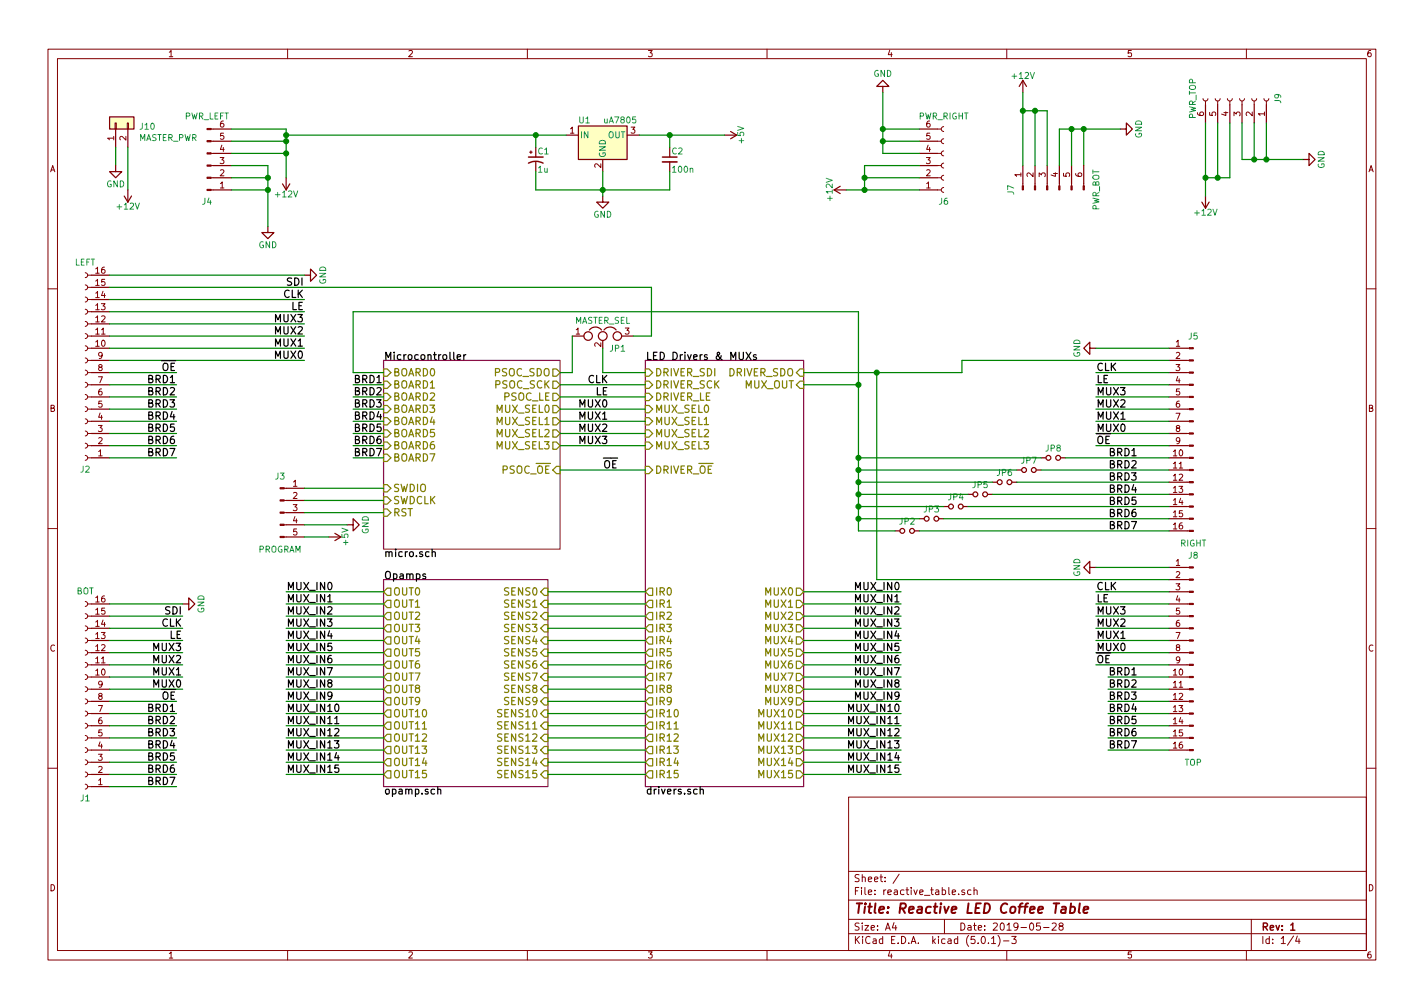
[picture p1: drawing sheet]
EESchema Schematic File Version 4
LIBS:reactive_table-cache
EELAYER 26 0
EELAYER END
$Descr A4 11693 8268
encoding utf-8
Sheet 1 4
Title "Reactive LED Coffee Table"
Date "2019-05-28"
Rev "1"
Comp ""
Comment1 ""
Comment2 ""
Comment3 ""
Comment4 ""
$EndDescr
$Sheet
S 3150 2950 1450 1550
U 5B67F88E
F0 "Microcontroller" 60
F1 "micro.sch" 60
F2 "PSOC_SDO" O R 4600 3050 60 
F3 "PSOC_SCK" O R 4600 3150 60 
F4 "PSOC_LE" O R 4600 3250 60 
F5 "MUX_SEL0" O R 4600 3350 60 
F6 "MUX_SEL1" O R 4600 3450 60 
F7 "MUX_SEL2" O R 4600 3550 60 
F8 "MUX_SEL3" O R 4600 3650 60 
F9 "RST" I L 3150 4200 60 
F10 "SWDCLK" I L 3150 4100 60 
F11 "SWDIO" I L 3150 4000 60 
F12 "BOARD0" I L 3150 3050 60 
F13 "BOARD1" I L 3150 3150 60 
F14 "BOARD2" I L 3150 3250 60 
F15 "BOARD3" I L 3150 3350 60 
F16 "BOARD4" I L 3150 3450 60 
F17 "BOARD5" I L 3150 3550 60 
F18 "BOARD6" I L 3150 3650 60 
F19 "BOARD7" I L 3150 3750 60 
F20 "PSOC_~OE" I R 4600 3850 60 
$EndSheet
$Sheet
S 5300 2950 1300 3500
U 5B68CF66
F0 "LED Drivers & MUXs" 60
F1 "drivers.sch" 60
F2 "DRIVER_SDI" I L 5300 3050 60 
F3 "DRIVER_SCK" I L 5300 3150 60 
F4 "DRIVER_LE" I L 5300 3250 60 
F5 "DRIVER_SDO" I R 6600 3050 60 
F6 "MUX_SEL0" I L 5300 3350 60 
F7 "MUX_SEL1" I L 5300 3450 60 
F8 "MUX_SEL2" I L 5300 3550 60 
F9 "MUX_SEL3" I L 5300 3650 60 
F10 "MUX_OUT" I R 6600 3150 60 
F11 "IR0" O L 5300 4850 60 
F12 "IR1" O L 5300 4950 60 
F13 "IR2" O L 5300 5050 60 
F14 "IR3" O L 5300 5150 60 
F15 "IR4" O L 5300 5250 60 
F16 "IR5" O L 5300 5350 60 
F17 "IR6" O L 5300 5450 60 
F18 "IR7" O L 5300 5550 60 
F19 "IR8" O L 5300 5650 60 
F20 "IR9" O L 5300 5750 60 
F21 "IR10" O L 5300 5850 60 
F22 "IR11" O L 5300 5950 60 
F23 "IR12" O L 5300 6050 60 
F24 "IR13" O L 5300 6150 60 
F25 "IR14" O L 5300 6250 60 
F26 "IR15" O L 5300 6350 60 
F27 "MUX0" O R 6600 4850 60 
F28 "MUX1" O R 6600 4950 60 
F29 "MUX2" O R 6600 5050 60 
F30 "MUX3" O R 6600 5150 60 
F31 "MUX4" O R 6600 5250 60 
F32 "MUX5" O R 6600 5350 60 
F33 "MUX6" O R 6600 5450 60 
F34 "MUX7" O R 6600 5550 60 
F35 "MUX8" O R 6600 5650 60 
F36 "MUX9" O R 6600 5750 60 
F37 "MUX10" O R 6600 5850 60 
F38 "MUX11" O R 6600 5950 60 
F39 "MUX12" O R 6600 6050 60 
F40 "MUX13" O R 6600 6150 60 
F41 "MUX14" O R 6600 6250 60 
F42 "MUX15" O R 6600 6350 60 
F43 "DRIVER_~OE" I L 5300 3850 60 
$EndSheet
$Comp
L Device:Jumper_NC_Dual JP1
U 1 1
P 4950 2750
F 0 "JP1" H 5000 2650 50  0000 L CNN
F 1 "MASTER_SEL" H 4950 2850 50  0000 C BNN
F 2 "Pin_Headers:Pin_Header_Straight_1x03_Pitch2.54mm" H 4950 2750 50  0001 C CNN
F 3 "" H 4950 2750 50  0001 C CNN
	1    4950 2750
	1    0    0    -1  
$EndComp
$Comp
L conn:Conn_01x05_Male J3
U 1 1
P 2300 4200
F 0 "J3" H 2300 4500 50  0000 C CNN
F 1 "PROGRAM" H 2300 3900 50  0000 C CNN
F 2 "Pin_Headers:Pin_Header_Straight_1x05_Pitch2.54mm" H 2300 4200 50  0001 C CNN
F 3 "" H 2300 4200 50  0001 C CNN
	1    2300 4200
	1    0    0    -1  
$EndComp
$Comp
L power:GND #PWR01
U 1 1
P 2850 4300
F 0 "#PWR01" H 2850 4050 50  0001 C CNN
F 1 "GND" H 2850 4150 50  0000 C CNN
F 2 "" H 2850 4300 50  0001 C CNN
F 3 "" H 2850 4300 50  0001 C CNN
	1    2850 4300
	0    -1   -1   0   
$EndComp
Text Label 2500 2950 2    60   ~ 0
MUX0
Text Label 2500 2850 2    60   ~ 0
MUX1
Text Label 2500 2750 2    60   ~ 0
MUX2
Text Label 2500 2650 2    60   ~ 0
MUX3
Text Label 2500 2550 2    60   ~ 0
LE
Text Label 2500 2450 2    60   ~ 0
CLK
Text Label 2500 2350 2    60   ~ 0
SDI
$Comp
L conn:Conn_01x16_Female J2
U 1 1
P 700 3050
F 0 "J2" H 700 3850 50  0000 C CNN
F 1 "LEFT" H 700 2150 50  0000 C CNN
F 2 "Pin_Headers:Pin_Header_Angled_1x16_Pitch2.54mm" H 700 3050 50  0001 C CNN
F 3 "" H 700 3050 50  0001 C CNN
	1    700  3050
	-1   0    0    1   
$EndComp
$Comp
L power:GND #PWR02
U 1 1
P 2500 2250
F 0 "#PWR02" H 2500 2000 50  0001 C CNN
F 1 "GND" H 2500 2100 50  0000 C CNN
F 2 "" H 2500 2250 50  0001 C CNN
F 3 "" H 2500 2250 50  0001 C CNN
	1    2500 2250
	0    -1   -1   0   
$EndComp
$Comp
L power:GND #PWR03
U 1 1
P 2200 1850
F 0 "#PWR03" H 2200 1600 50  0001 C CNN
F 1 "GND" H 2200 1700 50  0000 C CNN
F 2 "" H 2200 1850 50  0001 C CNN
F 3 "" H 2200 1850 50  0001 C CNN
	1    2200 1850
	1    0    0    -1  
$EndComp
$Comp
L conn:Conn_01x16_Male J5
U 1 1
P 9800 3550
F 0 "J5" H 9800 4350 50  0000 C CNN
F 1 "RIGHT" H 9800 2650 50  0000 C CNN
F 2 "Pin_Headers:Pin_Header_Angled_1x16_Pitch2.54mm" H 9800 3550 50  0001 C CNN
F 3 "" H 9800 3550 50  0001 C CNN
	1    9800 3550
	-1   0    0    -1  
$EndComp
$Comp
L power:GND #PWR04
U 1 1
P 9000 2850
F 0 "#PWR04" H 9000 2600 50  0001 C CNN
F 1 "GND" H 9000 2700 50  0000 C CNN
F 2 "" H 9000 2850 50  0001 C CNN
F 3 "" H 9000 2850 50  0001 C CNN
	1    9000 2850
	0    1    1    0   
$EndComp
Text Label 9000 3550 0    60   ~ 0
MUX0
Text Label 9000 3450 0    60   ~ 0
MUX1
Text Label 9000 3350 0    60   ~ 0
MUX2
Text Label 9000 3250 0    60   ~ 0
MUX3
Text Label 9000 3150 0    60   ~ 0
LE
Text Label 9000 3050 0    60   ~ 0
CLK
$Comp
L Device:Jumper_NO_Small JP8
U 1 1
P 8650 3750
F 0 "JP8" H 8650 3830 50  0000 C CNN
F 1 "Jumper_NO_Small" H 8660 3690 50  0001 C CNN
F 2 "Pin_Headers:Pin_Header_Straight_2x01_Pitch2.54mm" H 8650 3750 50  0001 C CNN
F 3 "" H 8650 3750 50  0001 C CNN
	1    8650 3750
	1    0    0    -1  
$EndComp
$Comp
L Device:Jumper_NO_Small JP7
U 1 1
P 8450 3850
F 0 "JP7" H 8450 3930 50  0000 C CNN
F 1 "Jumper_NO_Small" H 8460 3790 50  0001 C CNN
F 2 "Pin_Headers:Pin_Header_Straight_2x01_Pitch2.54mm" H 8450 3850 50  0001 C CNN
F 3 "" H 8450 3850 50  0001 C CNN
	1    8450 3850
	1    0    0    -1  
$EndComp
$Comp
L Device:Jumper_NO_Small JP6
U 1 1
P 8250 3950
F 0 "JP6" H 8250 4030 50  0000 C CNN
F 1 "Jumper_NO_Small" H 8260 3890 50  0001 C CNN
F 2 "Pin_Headers:Pin_Header_Straight_2x01_Pitch2.54mm" H 8250 3950 50  0001 C CNN
F 3 "" H 8250 3950 50  0001 C CNN
	1    8250 3950
	1    0    0    -1  
$EndComp
$Comp
L Device:Jumper_NO_Small JP5
U 1 1
P 8050 4050
F 0 "JP5" H 8050 4130 50  0000 C CNN
F 1 "Jumper_NO_Small" H 8060 3990 50  0001 C CNN
F 2 "Pin_Headers:Pin_Header_Straight_2x01_Pitch2.54mm" H 8050 4050 50  0001 C CNN
F 3 "" H 8050 4050 50  0001 C CNN
	1    8050 4050
	1    0    0    -1  
$EndComp
$Comp
L Device:Jumper_NO_Small JP4
U 1 1
P 7850 4150
F 0 "JP4" H 7850 4230 50  0000 C CNN
F 1 "Jumper_NO_Small" H 7860 4090 50  0001 C CNN
F 2 "Pin_Headers:Pin_Header_Straight_2x01_Pitch2.54mm" H 7850 4150 50  0001 C CNN
F 3 "" H 7850 4150 50  0001 C CNN
	1    7850 4150
	1    0    0    -1  
$EndComp
$Comp
L Device:Jumper_NO_Small JP3
U 1 1
P 7650 4250
F 0 "JP3" H 7650 4330 50  0000 C CNN
F 1 "Jumper_NO_Small" H 7660 4190 50  0001 C CNN
F 2 "Pin_Headers:Pin_Header_Straight_2x01_Pitch2.54mm" H 7650 4250 50  0001 C CNN
F 3 "" H 7650 4250 50  0001 C CNN
	1    7650 4250
	1    0    0    -1  
$EndComp
$Comp
L Device:Jumper_NO_Small JP2
U 1 1
P 7450 4350
F 0 "JP2" H 7450 4430 50  0000 C CNN
F 1 "Jumper_NO_Small" H 7460 4290 50  0001 C CNN
F 2 "Pin_Headers:Pin_Header_Straight_2x01_Pitch2.54mm" H 7450 4350 50  0001 C CNN
F 3 "" H 7450 4350 50  0001 C CNN
	1    7450 4350
	1    0    0    -1  
$EndComp
$Comp
L regul:uA7805 U1
U 1 1
P 4950 1100
F 0 "U1" H 4800 1225 50  0000 C CNN
F 1 "uA7805" H 4950 1225 50  0000 L CNN
F 2 "TO_SOT_Packages_THT:TO-220-3_Vertical" H 4975 950 50  0001 L CIN
F 3 "" H 4950 1050 50  0001 C CNN
	1    4950 1100
	1    0    0    -1  
$EndComp
$Comp
L power:GND #PWR05
U 1 1
P 4950 1600
F 0 "#PWR05" H 4950 1350 50  0001 C CNN
F 1 "GND" H 4950 1450 50  0000 C CNN
F 2 "" H 4950 1600 50  0001 C CNN
F 3 "" H 4950 1600 50  0001 C CNN
	1    4950 1600
	1    0    0    -1  
$EndComp
$Comp
L power:+5V #PWR06
U 1 1
P 5950 1100
F 0 "#PWR06" H 5950 950 50  0001 C CNN
F 1 "+5V" H 5950 1240 50  0000 C CNN
F 2 "" H 5950 1100 50  0001 C CNN
F 3 "" H 5950 1100 50  0001 C CNN
	1    5950 1100
	0    1    1    0   
$EndComp
$Comp
L Device:CP1_Small C1
U 1 1
P 4400 1300
F 0 "C1" H 4410 1370 50  0000 L CNN
F 1 "1u" H 4410 1220 50  0000 L CNN
F 2 "Capacitors_ThroughHole:CP_Radial_D5.0mm_P2.00mm" H 4400 1300 50  0001 C CNN
F 3 "" H 4400 1300 50  0001 C CNN
	1    4400 1300
	1    0    0    -1  
$EndComp
$Comp
L Device:C_Small C2
U 1 1
P 5500 1300
F 0 "C2" H 5510 1370 50  0000 L CNN
F 1 "100n" H 5510 1220 50  0000 L CNN
F 2 "Capacitors_SMD:C_0805_HandSoldering" H 5500 1300 50  0001 C CNN
F 3 "" H 5500 1300 50  0001 C CNN
	1    5500 1300
	1    0    0    -1  
$EndComp
$Comp
L power:+5V #PWR07
U 1 1
P 2700 4400
F 0 "#PWR07" H 2700 4250 50  0001 C CNN
F 1 "+5V" H 2700 4540 50  0000 C CNN
F 2 "" H 2700 4400 50  0001 C CNN
F 3 "" H 2700 4400 50  0001 C CNN
	1    2700 4400
	0    1    1    0   
$EndComp
Text Label 5000 3650 2    60   ~ 0
MUX3
Text Label 5000 3550 2    60   ~ 0
MUX2
Text Label 5000 3450 2    60   ~ 0
MUX1
Text Label 5000 3350 2    60   ~ 0
MUX0
Text Label 5000 3250 2    60   ~ 0
LE
Text Label 5000 3150 2    60   ~ 0
CLK
$Comp
L power:+12V #PWR010
U 1 1
P 2350 1450
F 0 "#PWR010" H 2350 1300 50  0001 C CNN
F 1 "+12V" H 2350 1590 50  0000 C CNN
F 2 "" H 2350 1450 50  0001 C CNN
F 3 "" H 2350 1450 50  0001 C CNN
	1    2350 1450
	-1   0    0    1   
$EndComp
$Sheet
S 3150 4750 1350 1700
U 5B74052E
F0 "Opamps" 60
F1 "opamp.sch" 60
F2 "SENS0" I R 4500 4850 60 
F3 "SENS1" I R 4500 4950 60 
F4 "SENS2" I R 4500 5050 60 
F5 "SENS3" I R 4500 5150 60 
F6 "SENS4" I R 4500 5250 60 
F7 "SENS5" I R 4500 5350 60 
F8 "SENS6" I R 4500 5450 60 
F9 "SENS7" I R 4500 5550 60 
F10 "SENS8" I R 4500 5650 60 
F11 "SENS9" I R 4500 5750 60 
F12 "SENS10" I R 4500 5850 60 
F13 "SENS11" I R 4500 5950 60 
F14 "SENS12" I R 4500 6050 60 
F15 "SENS13" I R 4500 6150 60 
F16 "SENS14" I R 4500 6250 60 
F17 "SENS15" I R 4500 6350 60 
F18 "OUT0" O L 3150 4850 60 
F19 "OUT1" O L 3150 4950 60 
F20 "OUT2" O L 3150 5050 60 
F21 "OUT3" O L 3150 5150 60 
F22 "OUT4" O L 3150 5250 60 
F23 "OUT5" O L 3150 5350 60 
F24 "OUT6" O L 3150 5450 60 
F25 "OUT7" O L 3150 5550 60 
F26 "OUT8" O L 3150 5650 60 
F27 "OUT9" O L 3150 5750 60 
F28 "OUT10" O L 3150 5850 60 
F29 "OUT11" O L 3150 5950 60 
F30 "OUT12" O L 3150 6050 60 
F31 "OUT13" O L 3150 6150 60 
F32 "OUT14" O L 3150 6250 60 
F33 "OUT15" O L 3150 6350 60 
$EndSheet
$Comp
L conn:Conn_01x16_Male J8
U 1 1
P 9800 5350
F 0 "J8" H 9800 6150 50  0000 C CNN
F 1 "TOP" H 9800 4450 50  0000 C CNN
F 2 "Pin_Headers:Pin_Header_Angled_1x16_Pitch2.54mm" H 9800 5350 50  0001 C CNN
F 3 "" H 9800 5350 50  0001 C CNN
	1    9800 5350
	-1   0    0    -1  
$EndComp
Text Label 9000 5350 0    60   ~ 0
MUX0
Text Label 9000 5250 0    60   ~ 0
MUX1
Text Label 9000 5150 0    60   ~ 0
MUX2
Text Label 9000 5050 0    60   ~ 0
MUX3
Text Label 9000 4950 0    60   ~ 0
LE
Text Label 9000 4850 0    60   ~ 0
CLK
$Comp
L power:GND #PWR011
U 1 1
P 9000 4650
F 0 "#PWR011" H 9000 4400 50  0001 C CNN
F 1 "GND" H 9000 4500 50  0000 C CNN
F 2 "" H 9000 4650 50  0001 C CNN
F 3 "" H 9000 4650 50  0001 C CNN
	1    9000 4650
	0    1    1    0   
$EndComp
Text Label 1500 5650 2    60   ~ 0
MUX0
Text Label 1500 5550 2    60   ~ 0
MUX1
Text Label 1500 5450 2    60   ~ 0
MUX2
Text Label 1500 5350 2    60   ~ 0
MUX3
Text Label 1500 5250 2    60   ~ 0
LE
Text Label 1500 5150 2    60   ~ 0
CLK
Text Label 1500 5050 2    60   ~ 0
SDI
$Comp
L conn:Conn_01x16_Female J1
U 1 1
P 700 5750
F 0 "J1" H 700 6550 50  0000 C CNN
F 1 "BOT" H 700 4850 50  0000 C CNN
F 2 "Pin_Headers:Pin_Header_Angled_1x16_Pitch2.54mm" H 700 5750 50  0001 C CNN
F 3 "" H 700 5750 50  0001 C CNN
	1    700  5750
	-1   0    0    1   
$EndComp
$Comp
L power:GND #PWR012
U 1 1
P 1500 4950
F 0 "#PWR012" H 1500 4700 50  0001 C CNN
F 1 "GND" H 1500 4800 50  0000 C CNN
F 2 "" H 1500 4950 50  0001 C CNN
F 3 "" H 1500 4950 50  0001 C CNN
	1    1500 4950
	0    -1   -1   0   
$EndComp
Wire Wire Line
	2500 4000 3150 4000
Wire Wire Line
	2500 4100 3150 4100
Wire Wire Line
	4600 3150 5300 3150
Wire Wire Line
	4600 3250 5300 3250
Wire Wire Line
	4700 3050 4700 2750
Wire Wire Line
	4700 3050 4600 3050
Wire Wire Line
	2900 3050 3150 3050
Wire Wire Line
	2500 4200 3150 4200
Wire Wire Line
	2850 4300 2500 4300
Wire Wire Line
	900  2950 2500 2950
Wire Wire Line
	900  2850 2500 2850
Wire Wire Line
	900  2750 2500 2750
Wire Wire Line
	900  2650 2500 2650
Wire Wire Line
	900  2550 2500 2550
Wire Wire Line
	900  2450 2500 2450
Wire Wire Line
	5200 2750 5350 2750
Wire Wire Line
	4600 3350 5300 3350
Wire Wire Line
	5300 3450 4600 3450
Wire Wire Line
	4600 3550 5300 3550
Wire Wire Line
	5300 3650 4600 3650
Wire Wire Line
	5350 2750 5350 2350
Wire Wire Line
	900  2250 2500 2250
Wire Wire Line
	9000 2850 9600 2850
Wire Wire Line
	7900 3050 7900 2950
Wire Wire Line
	7900 2950 9600 2950
Wire Wire Line
	9600 3550 9000 3550
Wire Wire Line
	9600 3450 9000 3450
Wire Wire Line
	9600 3350 9000 3350
Wire Wire Line
	9600 3250 9000 3250
Wire Wire Line
	9600 3150 9000 3150
Wire Wire Line
	9600 3050 9000 3050
Wire Wire Line
	2900 2550 2900 3050
Wire Wire Line
	7050 2550 2900 2550
Wire Wire Line
	2200 1350 2200 1450
Wire Wire Line
	2200 1550 1900 1550
Wire Wire Line
	9600 3750 8750 3750
Wire Wire Line
	8550 3850 9600 3850
Wire Wire Line
	9600 3950 8350 3950
Wire Wire Line
	8150 4050 9600 4050
Wire Wire Line
	9600 4150 7950 4150
Wire Wire Line
	7750 4250 9600 4250
Wire Wire Line
	9600 4350 7550 4350
Wire Wire Line
	7050 4350 7350 4350
Connection ~ 7050 3150
Wire Wire Line
	8550 3750 7050 3750
Connection ~ 7050 3750
Wire Wire Line
	8350 3850 7050 3850
Connection ~ 7050 3850
Wire Wire Line
	8150 3950 7050 3950
Connection ~ 7050 3950
Wire Wire Line
	7950 4050 7050 4050
Connection ~ 7050 4050
Wire Wire Line
	7050 4150 7750 4150
Connection ~ 7050 4150
Wire Wire Line
	7550 4250 7050 4250
Connection ~ 7050 4250
Wire Wire Line
	2350 1100 4400 1100
Wire Wire Line
	4950 1400 4950 1550
Wire Wire Line
	5250 1100 5500 1100
Wire Wire Line
	4400 1200 4400 1100
Connection ~ 4400 1100
Wire Wire Line
	4400 1400 4400 1550
Wire Wire Line
	4400 1550 4950 1550
Connection ~ 4950 1550
Wire Wire Line
	2500 4400 2700 4400
Wire Wire Line
	5500 1550 5500 1400
Wire Wire Line
	5500 1200 5500 1100
Connection ~ 5500 1100
Wire Wire Line
	4950 2850 4950 3050
Wire Wire Line
	4950 3050 5300 3050
Wire Wire Line
	9000 3650 9600 3650
Wire Wire Line
	9600 5350 9000 5350
Wire Wire Line
	9600 5250 9000 5250
Wire Wire Line
	9600 5150 9000 5150
Wire Wire Line
	9600 5050 9000 5050
Wire Wire Line
	9600 4950 9000 4950
Wire Wire Line
	9000 5450 9600 5450
Wire Wire Line
	9600 4850 9000 4850
Wire Wire Line
	9600 4750 7200 4750
Wire Wire Line
	7200 4750 7200 3050
Connection ~ 7200 3050
Wire Wire Line
	9000 4650 9600 4650
Wire Wire Line
	900  5650 1500 5650
Wire Wire Line
	900  5550 1500 5550
Wire Wire Line
	900  5450 1500 5450
Wire Wire Line
	900  5350 1500 5350
Wire Wire Line
	900  5250 1500 5250
Wire Wire Line
	900  5150 1500 5150
Wire Wire Line
	900  4950 1500 4950
Wire Wire Line
	900  5050 1500 5050
Text Label 9100 5550 0    60   ~ 0
BRD1
Text Label 9100 5650 0    60   ~ 0
BRD2
Text Label 9100 5750 0    60   ~ 0
BRD3
Text Label 9100 5850 0    60   ~ 0
BRD4
Text Label 9100 5950 0    60   ~ 0
BRD5
Text Label 9100 6050 0    60   ~ 0
BRD6
Text Label 9100 6150 0    60   ~ 0
BRD7
Text Label 9100 3750 0    60   ~ 0
BRD1
Text Label 9100 3850 0    60   ~ 0
BRD2
Text Label 9100 3950 0    60   ~ 0
BRD3
Text Label 9100 4050 0    60   ~ 0
BRD4
Text Label 9100 4150 0    60   ~ 0
BRD5
Text Label 9100 4250 0    60   ~ 0
BRD6
Text Label 9100 4350 0    60   ~ 0
BRD7
Text Label 1450 3150 2    60   ~ 0
BRD1
Text Label 1450 3250 2    60   ~ 0
BRD2
Text Label 1450 3350 2    60   ~ 0
BRD3
Text Label 1450 3450 2    60   ~ 0
BRD4
Text Label 1450 3550 2    60   ~ 0
BRD5
Text Label 1450 3650 2    60   ~ 0
BRD6
Text Label 1450 3750 2    60   ~ 0
BRD7
Text Label 1450 5850 2    60   ~ 0
BRD1
Text Label 1450 5950 2    60   ~ 0
BRD2
Text Label 1450 6050 2    60   ~ 0
BRD3
Text Label 1450 6150 2    60   ~ 0
BRD4
Text Label 1450 6250 2    60   ~ 0
BRD5
Text Label 1450 6350 2    60   ~ 0
BRD6
Text Label 1450 6450 2    60   ~ 0
BRD7
$Comp
L conn:Conn_01x06_Male J4
U 1 1
P 1700 1350
F 0 "J4" H 1700 1650 50  0000 C CNN
F 1 "PWR_LEFT" H 1700 950 50  0000 C CNN
F 2 "Pin_Headers:Pin_Header_Angled_1x06_Pitch2.54mm" H 1700 1350 50  0001 C CNN
F 3 "" H 1700 1350 50  0001 C CNN
	1    1700 1350
	1    0    0    1   
$EndComp
Wire Wire Line
	1900 1250 2350 1250
Wire Wire Line
	1900 1150 2350 1150
Connection ~ 2350 1150
Wire Wire Line
	1900 1050 2350 1050
Connection ~ 2350 1100
$Comp
L conn:Conn_01x06_Female J9
U 1 1
P 10200 800
F 0 "J9" H 10200 1100 50  0000 C CNN
F 1 "PWR_TOP" H 10200 400 50  0000 C CNN
F 2 "Pin_Headers:Pin_Header_Angled_1x06_Pitch2.54mm" H 10200 800 50  0001 C CNN
F 3 "" H 10200 800 50  0001 C CNN
	1    10200 800 
	0    1    -1   0   
$EndComp
$Comp
L power:GND #PWR015
U 1 1
P 9200 1050
F 0 "#PWR015" H 9200 800 50  0001 C CNN
F 1 "GND" H 9200 900 50  0000 C CNN
F 2 "" H 9200 1050 50  0001 C CNN
F 3 "" H 9200 1050 50  0001 C CNN
	1    9200 1050
	0    -1   -1   0   
$EndComp
$Comp
L power:+12V #PWR016
U 1 1
P 8400 750
F 0 "#PWR016" H 8400 600 50  0001 C CNN
F 1 "+12V" H 8400 890 50  0000 C CNN
F 2 "" H 8400 750 50  0001 C CNN
F 3 "" H 8400 750 50  0001 C CNN
	1    8400 750 
	1    0    0    -1  
$EndComp
Wire Wire Line
	8700 1050 8800 1050
Wire Wire Line
	8900 1050 8900 1350
$Comp
L conn:Conn_01x06_Male J7
U 1 1
P 8600 1550
F 0 "J7" H 8600 1850 50  0000 C CNN
F 1 "PWR_BOT" H 8600 1150 50  0000 C CNN
F 2 "Pin_Headers:Pin_Header_Angled_1x06_Pitch2.54mm" H 8600 1550 50  0001 C CNN
F 3 "" H 8600 1550 50  0001 C CNN
	1    8600 1550
	0    -1   -1   0   
$EndComp
Wire Wire Line
	8600 900  8600 1350
Wire Wire Line
	8500 1350 8500 900 
Connection ~ 8500 900 
Wire Wire Line
	8400 750  8400 900 
$Comp
L power:GND #PWR017
U 1 1
P 10700 1300
F 0 "#PWR017" H 10700 1050 50  0001 C CNN
F 1 "GND" H 10700 1150 50  0000 C CNN
F 2 "" H 10700 1300 50  0001 C CNN
F 3 "" H 10700 1300 50  0001 C CNN
	1    10700 1300
	0    -1   1    0   
$EndComp
$Comp
L power:+12V #PWR018
U 1 1
P 9900 1600
F 0 "#PWR018" H 9900 1450 50  0001 C CNN
F 1 "+12V" H 9900 1740 50  0000 C CNN
F 2 "" H 9900 1600 50  0001 C CNN
F 3 "" H 9900 1600 50  0001 C CNN
	1    9900 1600
	1    0    0    1   
$EndComp
Wire Wire Line
	10200 1300 10300 1300
Wire Wire Line
	10400 1300 10400 1000
Wire Wire Line
	10100 1000 10100 1450
Wire Wire Line
	10000 1000 10000 1450
Connection ~ 10000 1450
Wire Wire Line
	9900 1000 9900 1450
$Comp
L conn:Conn_01x06_Female J6
U 1 1
P 7750 1350
F 0 "J6" H 7750 1650 50  0000 C CNN
F 1 "PWR_RIGHT" H 7750 950 50  0000 C CNN
F 2 "Pin_Headers:Pin_Header_Angled_1x06_Pitch2.54mm" H 7750 1350 50  0001 C CNN
F 3 "" H 7750 1350 50  0001 C CNN
	1    7750 1350
	1    0    0    1   
$EndComp
$Comp
L power:GND #PWR019
U 1 1
P 7250 750
F 0 "#PWR019" H 7250 500 50  0001 C CNN
F 1 "GND" H 7250 600 50  0000 C CNN
F 2 "" H 7250 750 50  0001 C CNN
F 3 "" H 7250 750 50  0001 C CNN
	1    7250 750 
	-1   0    0    1   
$EndComp
$Comp
L power:+12V #PWR020
U 1 1
P 6950 1550
F 0 "#PWR020" H 6950 1400 50  0001 C CNN
F 1 "+12V" H 6950 1690 50  0000 C CNN
F 2 "" H 6950 1550 50  0001 C CNN
F 3 "" H 6950 1550 50  0001 C CNN
	1    6950 1550
	0    -1   -1   0   
$EndComp
Wire Wire Line
	7250 750  7250 1050
Wire Wire Line
	7250 1050 7550 1050
Wire Wire Line
	7550 1350 7100 1350
Wire Wire Line
	7550 1450 7100 1450
Connection ~ 7100 1450
Wire Wire Line
	6950 1550 7100 1550
Wire Wire Line
	3150 3150 2900 3150
Wire Wire Line
	3150 3250 2900 3250
Wire Wire Line
	3150 3350 2900 3350
Wire Wire Line
	3150 3450 2900 3450
Wire Wire Line
	3150 3550 2900 3550
Wire Wire Line
	3150 3650 2900 3650
Wire Wire Line
	3150 3750 2900 3750
Text Label 2900 3150 0    60   ~ 0
BRD1
Text Label 2900 3250 0    60   ~ 0
BRD2
Text Label 2900 3350 0    60   ~ 0
BRD3
Text Label 2900 3450 0    60   ~ 0
BRD4
Text Label 2900 3550 0    60   ~ 0
BRD5
Text Label 2900 3650 0    60   ~ 0
BRD6
Text Label 2900 3750 0    60   ~ 0
BRD7
Wire Wire Line
	900  3150 1450 3150
Wire Wire Line
	1450 3250 900  3250
Wire Wire Line
	900  3350 1450 3350
Wire Wire Line
	1450 3450 900  3450
Wire Wire Line
	900  3550 1450 3550
Wire Wire Line
	1450 3650 900  3650
Wire Wire Line
	900  3750 1450 3750
Wire Wire Line
	900  6450 1450 6450
Wire Wire Line
	1450 6350 900  6350
Wire Wire Line
	900  6250 1450 6250
Wire Wire Line
	1450 6150 900  6150
Wire Wire Line
	900  6050 1450 6050
Wire Wire Line
	1450 5950 900  5950
Wire Wire Line
	900  5850 1450 5850
Wire Wire Line
	9600 5550 9100 5550
Wire Wire Line
	9100 5650 9600 5650
Wire Wire Line
	9600 5750 9100 5750
Wire Wire Line
	9100 5850 9600 5850
Wire Wire Line
	9600 5950 9100 5950
Wire Wire Line
	9100 6050 9600 6050
Wire Wire Line
	9600 6150 9100 6150
Wire Wire Line
	7050 2550 7050 3150
Wire Wire Line
	5350 2350 900  2350
Wire Wire Line
	1900 1350 2200 1350
Connection ~ 2200 1550
Wire Wire Line
	1900 1450 2200 1450
Connection ~ 2200 1450
Wire Wire Line
	2350 1050 2350 1100
Connection ~ 2350 1250
Wire Wire Line
	7250 1250 7550 1250
Connection ~ 7250 1050
Wire Wire Line
	7550 1150 7250 1150
Connection ~ 7250 1150
Wire Wire Line
	7100 1350 7100 1450
Connection ~ 7100 1550
Wire Wire Line
	8700 1350 8700 1050
Connection ~ 8900 1050
Wire Wire Line
	8800 1350 8800 1050
Connection ~ 8800 1050
Wire Wire Line
	8400 900  8500 900 
Connection ~ 8400 900 
Wire Wire Line
	10200 1000 10200 1300
Connection ~ 10400 1300
Wire Wire Line
	10300 1000 10300 1300
Connection ~ 10300 1300
Wire Wire Line
	9900 1450 10000 1450
Connection ~ 9900 1450
Wire Wire Line
	7050 3150 7050 3750
Wire Wire Line
	7050 3750 7050 3850
Wire Wire Line
	7050 3850 7050 3950
Wire Wire Line
	7050 3950 7050 4050
Wire Wire Line
	7050 4050 7050 4150
Wire Wire Line
	7050 4150 7050 4250
Wire Wire Line
	7050 4250 7050 4350
Wire Wire Line
	4400 1100 4650 1100
Wire Wire Line
	4950 1550 4950 1600
Wire Wire Line
	4950 1550 5500 1550
Wire Wire Line
	5500 1100 5950 1100
Wire Wire Line
	7200 3050 7900 3050
Wire Wire Line
	2350 1150 2350 1250
Wire Wire Line
	2350 1100 2350 1150
Wire Wire Line
	8500 900  8600 900 
Wire Wire Line
	10000 1450 10100 1450
Wire Wire Line
	7100 1450 7100 1550
Wire Wire Line
	2200 1550 2200 1850
Wire Wire Line
	2200 1450 2200 1550
Wire Wire Line
	2350 1250 2350 1450
Wire Wire Line
	7250 1050 7250 1150
Wire Wire Line
	7250 1150 7250 1250
Wire Wire Line
	7100 1550 7550 1550
Wire Wire Line
	8900 1050 9200 1050
Wire Wire Line
	8800 1050 8900 1050
Wire Wire Line
	8400 900  8400 1350
Wire Wire Line
	10400 1300 10700 1300
Wire Wire Line
	10300 1300 10400 1300
Wire Wire Line
	9900 1450 9900 1600
Wire Wire Line
	5300 4850 4500 4850
Wire Wire Line
	4500 4950 5300 4950
Wire Wire Line
	5300 5050 4500 5050
Wire Wire Line
	4500 5150 5300 5150
Wire Wire Line
	5300 5250 4500 5250
Wire Wire Line
	4500 5350 5300 5350
Wire Wire Line
	5300 5450 4500 5450
Wire Wire Line
	4500 5550 5300 5550
Wire Wire Line
	5300 5650 4500 5650
Wire Wire Line
	4500 5750 5300 5750
Wire Wire Line
	5300 5850 4500 5850
Wire Wire Line
	4500 5950 5300 5950
Wire Wire Line
	5300 6050 4500 6050
Wire Wire Line
	4500 6150 5300 6150
Wire Wire Line
	5300 6250 4500 6250
Wire Wire Line
	4500 6350 5300 6350
Wire Wire Line
	3150 4850 2350 4850
Wire Wire Line
	2350 4950 3150 4950
Wire Wire Line
	3150 5050 2350 5050
Wire Wire Line
	2350 5150 3150 5150
Wire Wire Line
	3150 5250 2350 5250
Wire Wire Line
	2350 5350 3150 5350
Wire Wire Line
	3150 5450 2350 5450
Wire Wire Line
	2350 5550 3150 5550
Wire Wire Line
	3150 5650 2350 5650
Wire Wire Line
	2350 5750 3150 5750
Wire Wire Line
	3150 5850 2350 5850
Wire Wire Line
	2350 5950 3150 5950
Wire Wire Line
	3150 6050 2350 6050
Wire Wire Line
	2350 6150 3150 6150
Wire Wire Line
	3150 6250 2350 6250
Wire Wire Line
	2350 6350 3150 6350
Wire Wire Line
	7400 4850 6600 4850
Wire Wire Line
	6600 4950 7400 4950
Wire Wire Line
	7400 5050 6600 5050
Wire Wire Line
	6600 5150 7400 5150
Wire Wire Line
	7400 5250 6600 5250
Wire Wire Line
	6600 5350 7400 5350
Wire Wire Line
	7400 5450 6600 5450
Wire Wire Line
	6600 5550 7400 5550
Wire Wire Line
	7400 5650 6600 5650
Wire Wire Line
	6600 5750 7400 5750
Wire Wire Line
	7400 5850 6600 5850
Wire Wire Line
	6600 5950 7400 5950
Wire Wire Line
	7400 6050 6600 6050
Wire Wire Line
	6600 6150 7400 6150
Wire Wire Line
	7400 6250 6600 6250
Wire Wire Line
	6600 6350 7400 6350
Text Label 7400 4850 2    60   ~ 0
MUX_IN0
Text Label 7400 4950 2    60   ~ 0
MUX_IN1
Text Label 7400 5050 2    60   ~ 0
MUX_IN2
Text Label 7400 5150 2    60   ~ 0
MUX_IN3
Text Label 7400 5250 2    60   ~ 0
MUX_IN4
Text Label 7400 5350 2    60   ~ 0
MUX_IN5
Text Label 7400 5450 2    60   ~ 0
MUX_IN6
Text Label 7400 5550 2    60   ~ 0
MUX_IN7
Text Label 7400 5650 2    60   ~ 0
MUX_IN8
Text Label 7400 5750 2    60   ~ 0
MUX_IN9
Text Label 7400 5850 2    60   ~ 0
MUX_IN10
Text Label 7400 5950 2    60   ~ 0
MUX_IN11
Text Label 7400 6050 2    60   ~ 0
MUX_IN12
Text Label 7400 6150 2    60   ~ 0
MUX_IN13
Text Label 7400 6250 2    60   ~ 0
MUX_IN14
Text Label 7400 6350 2    60   ~ 0
MUX_IN15
Text Label 2350 4850 0    60   ~ 0
MUX_IN0
Text Label 2350 4950 0    60   ~ 0
MUX_IN1
Text Label 2350 5050 0    60   ~ 0
MUX_IN2
Text Label 2350 5150 0    60   ~ 0
MUX_IN3
Text Label 2350 5250 0    60   ~ 0
MUX_IN4
Text Label 2350 5350 0    60   ~ 0
MUX_IN5
Text Label 2350 5450 0    60   ~ 0
MUX_IN6
Text Label 2350 5550 0    60   ~ 0
MUX_IN7
Text Label 2350 5650 0    60   ~ 0
MUX_IN8
Text Label 2350 5750 0    60   ~ 0
MUX_IN9
Text Label 2350 5850 0    60   ~ 0
MUX_IN10
Text Label 2350 5950 0    60   ~ 0
MUX_IN11
Text Label 2350 6050 0    60   ~ 0
MUX_IN12
Text Label 2350 6150 0    60   ~ 0
MUX_IN13
Text Label 2350 6250 0    60   ~ 0
MUX_IN14
Text Label 2350 6350 0    60   ~ 0
MUX_IN15
Wire Wire Line
	6600 3150 7050 3150
Wire Wire Line
	6600 3050 7200 3050
Wire Wire Line
	4600 3850 5300 3850
Text Label 4950 3850 0    60   ~ 0
~OE
Text Label 1450 3050 2    60   ~ 0
~OE
Wire Wire Line
	900  3050 1450 3050
Wire Wire Line
	900  5750 1450 5750
Text Label 1450 5750 2    60   ~ 0
~OE
Text Label 9000 3650 0    60   ~ 0
~OE
Text Label 9000 5450 0    60   ~ 0
~OE
$Comp
L conn:Conn_01x02 J10
U 1 1
P 950 1000
F 0 "J10" V 916 810 50  0000 R CNN
F 1 "MASTER_PWR" V 823 810 50  0000 R CNN
F 2 "" H 950 1000 50  0001 C CNN
F 3 "~" H 950 1000 50  0001 C CNN
	1    950  1000
	0    -1   -1   0   
$EndComp
Wire Wire Line
	950  1200 950  1350
Wire Wire Line
	1050 1200 1050 1550
$Comp
L power:+12V #PWR09
U 1 1
P 1050 1550
F 0 "#PWR09" H 1050 1400 50  0001 C CNN
F 1 "+12V" H 1050 1690 50  0000 C CNN
F 2 "" H 1050 1550 50  0001 C CNN
F 3 "" H 1050 1550 50  0001 C CNN
	1    1050 1550
	-1   0    0    1   
$EndComp
$Comp
L power:GND #PWR08
U 1 1
P 950 1350
F 0 "#PWR08" H 950 1100 50  0001 C CNN
F 1 "GND" H 950 1200 50  0000 C CNN
F 2 "" H 950 1350 50  0001 C CNN
F 3 "" H 950 1350 50  0001 C CNN
	1    950  1350
	1    0    0    -1  
$EndComp
$EndSCHEMATC
